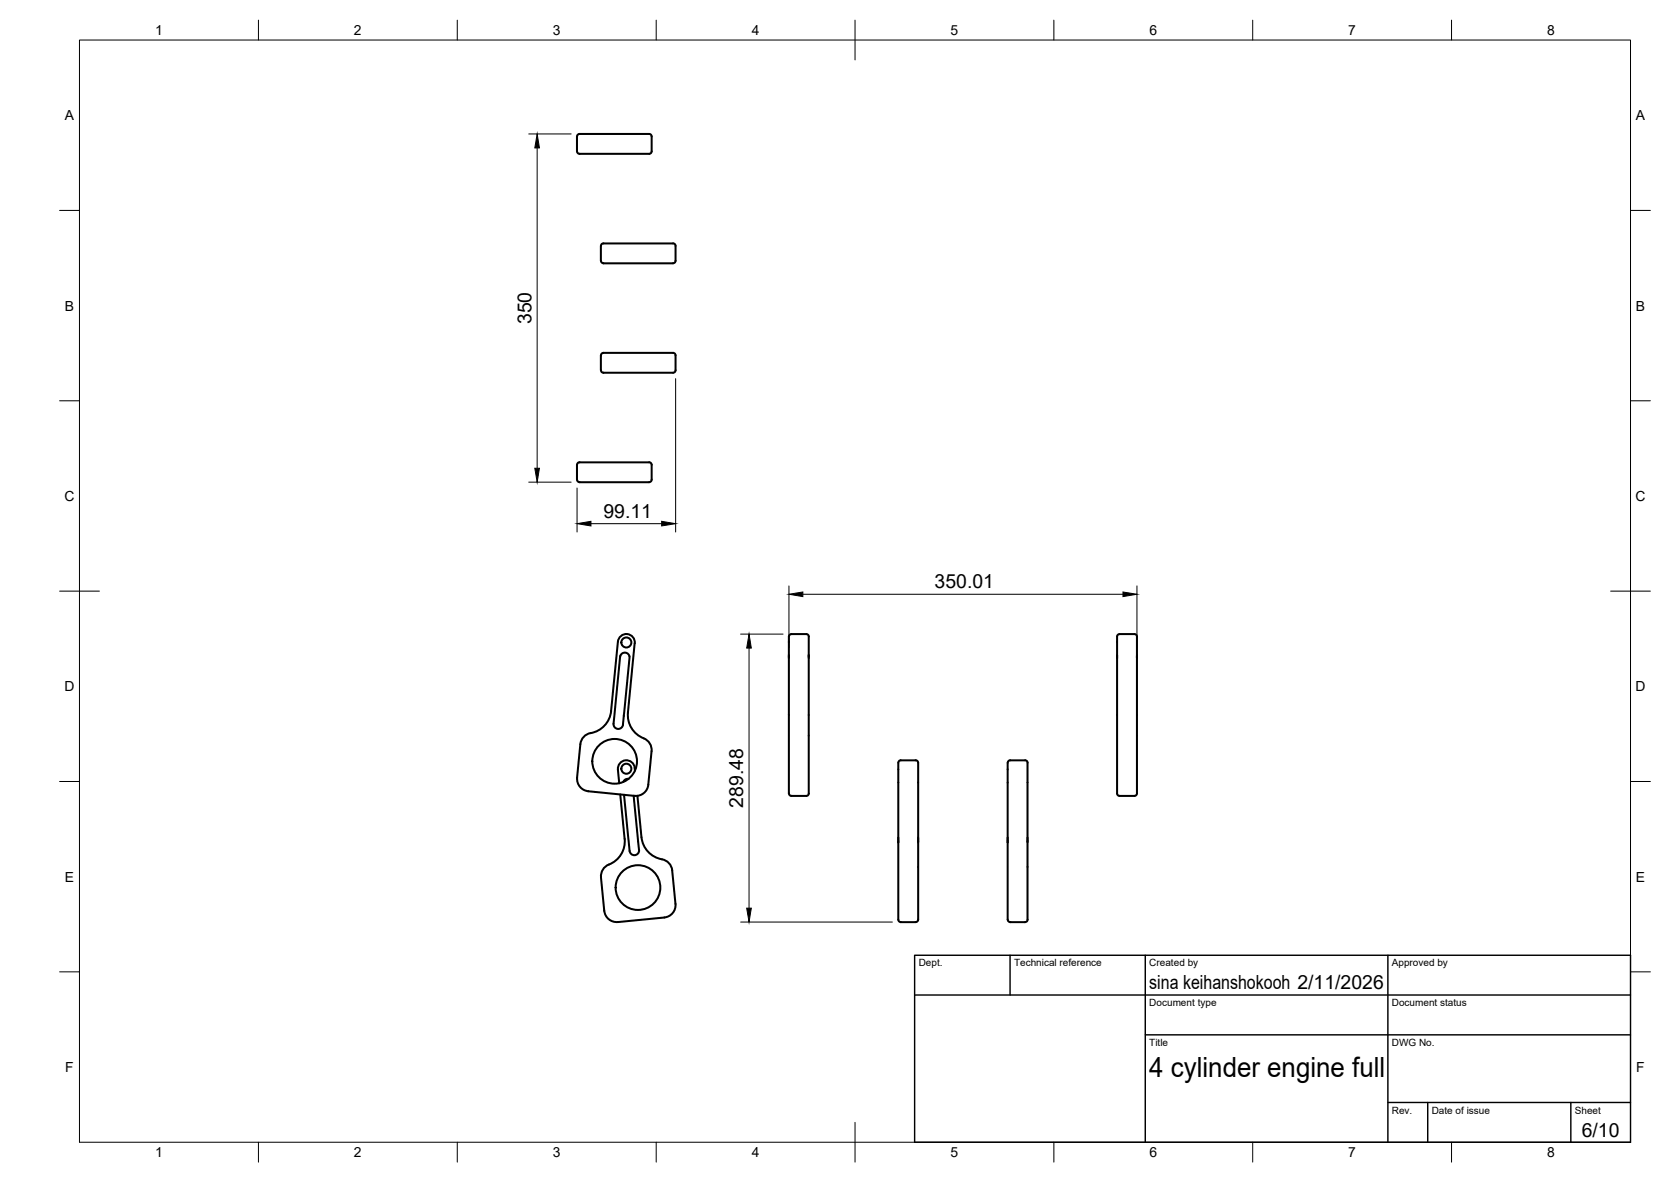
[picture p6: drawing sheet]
<svg xmlns="http://www.w3.org/2000/svg" width="420mm" height="297mm" viewBox="0 0 420 297" stroke-linecap="round" stroke-linejoin="round" font-family="sans-serif">
<!-- layer: Visible -->
<g fill="none" stroke="#000" stroke-width=".51">
<path d="M145.1 34.3v3.7a1.2 1.2 0 0 0 1.6 .7h16.5M163.2 33.7h-16.5a1.24 1.24 0 0 0-1.6 .6M163.2 33.7l.5 .1 .2 .5M163.9 34.3v3.7l-.2 .5-.5 .2M151.1 65.5v-3.7l.4-.6h16.8a1.61 1.61 0 0 1 1.5 .3l.1 4M151.1 65.5l.2 .5 .4 .2M151.7 66.2h17.5M169.9 65.5l-.2 .5-.5 .2M151.3 88.9l.4-.2h16.6a1.26 1.26 0 0 1 1.6 .6v3.7a1.23 1.23 0 0 1-1.6 .7l-16.8-.1-.4-.5v-3.8zM163.2 116.2h-16.5a1.28 1.28 0 0 0-1.6 .6v3.7a1.18 1.18 0 0 0 1.6 .7h16.5M163.2 116.2l.5 .2 .2 .4v3.8l-.2 .4-.5 .2M198.4 160v5.4"/>
<path d="M198.4 160l.2-.5 .4-.2h3.7a1.31 1.31 0 0 1 .6 1.7v3.6M155.4 161.3l-1.7 17.4a6.4 6.4 0 0 1-5.8 5.7 3.1 3.1 0 0 0-2 2.6M155.4 161.2a2.11 2.11 0 0 1 2.3-1.9 2.11 2.11 0 0 1 1.9 2.4l-1.7 17.4a6.5 6.5 0 0 0 4.5 6.7 3.1 3.1 0 0 1 1.4 3l-.8 8.4a3.1 3.1 0 0 1-3.4 2.8l-11.7-1.2a3.1 3.1 0 0 1-2.8-3.4l.8-8.4M198.4 164.6v34.8M203.3 164.6v35l-.6 .4h-3.7l-.4-.2-.2-.4M203.3 164.6v.8M280.9 164.6v34.8l.2 .4 .4 .2h3.8l.4-.2 .2-.4v-34.8M285.9 164.6v-3.9a1.1 1.1 0 0 0-.6-1.4h-3.8a1.3 1.3 0 0 0-.6 1.7v4.4M285.9 164.6v.8M154.3 181.9a1.2 1.2 0 0 0 1 1.3 1.2 1.2 0 0 0 1.3-1.1l1.7-16.8a1.18 1.18 0 0 0-1.1-1.3 1.18 1.18 0 0 0-1.3 1l-1.6 16.9M156 199.7l1.1 11.1a6.3 6.3 0 0 1-4 6.5M156.9 199.7l1.4 14.1a1.2 1.2 0 0 0 1.3 1.1 1.2 1.2 0 0 0 1.1-1.3l-1.4-13.6"/>
<path d="M158 195.7l-.6 .1-.7 .7M159.7 193.7a2.17 2.17 0 0 0-2-2.6 2.17 2.17 0 0 0-2.3 2.3l.3 3.5M160.3 200l1 10.4a6.5 6.5 0 0 0 5.7 5.7 3.1 3.1 0 0 1 2 2.6l.8 8.4a3.1 3.1 0 0 1-2.8 3.5l-11.7 1.1M226.5 191.1h3.7M226.5 191.1a1.22 1.22 0 0 0-.6 1.5v19.1M230.2 191.1a1.22 1.22 0 0 1 .7 1.5v19.1M254 191.1h3.7M254 191.1a1.2 1.2 0 0 0-.6 1.5v19.1M257.8 191.1a1.23 1.23 0 0 1 .6 1.5v19.1M153.1 217.3a3.1 3.1 0 0 0-2 3.2M225.9 211.7v18.4a1.24 1.24 0 0 0 .6 1.6M225.9 210.5v1.2"/>
<path d="M230.9 210.5v19.6a1.24 1.24 0 0 1-.7 1.6M253.4 211.7v18.4a1.22 1.22 0 0 0 .6 1.6M253.4 210.5v1.2M258.4 210.5v19.6a1.25 1.25 0 0 1-.6 1.6M151.1 220.5l.8 8.4M151.9 228.9a3.1 3.1 0 0 0 3.5 2.8M226.5 231.7h3.7M254 231.7h3.7"/>
<circle cx="157.5" cy="161.5" r="1.26"/>
<circle cx="154.5" cy="191.3" r="5.6"/>
<circle cx="157.5" cy="193.2" r="1.26"/>
<circle cx="160.4" cy="223.1" r="5.6"/>
</g>
<!-- layer: BORDER -->
<g fill="none" stroke="#000" stroke-width=".25">
<path d="M20 10.1h390v276.9h-390zM65 5.1v5M115 5.1v5M165 5.1v5M215 5.1v10M265 5.1v5M315 5.1v5M365 5.1v5M15 52.9h5M410 52.9h5M15 100.7h5M410 100.7h5"/>
<path d="M15 148.6h10M405 148.6h10M15 196.4h5M410 196.4h5M15 244.2h5M410 244.2h5M65 287v5M115 287v5M165 287v5M215 282.1v9.9M265 287v5M315 287v5"/>
<path d="M365 287v5"/>
</g>
<!-- layer: TITLEBLOCK -->
<path d="M230 240.1h180v46.9h-180zM230 250h180M254 240.1v9.9M288 240.1v46.9M349 240.1v46.9M288 260.1h122M349 277.1h61M359 277.1v9.9M395 277.1v9.9" fill="none" stroke="#000" stroke-width=".36"/>
<!-- layer: FD_Dimensions -->
<path d="M132.9 33.7h10.7M135.1 37.2v80.5M169.9 95.2v38.5M132.9 121.2h10.7M145.1 122.6v11.1M148.6 131.6h17.8M186.2 159.3h10.7M198.4 147.2v15.6M201.9 149.3h80.5M285.9 147.2v15.6M188.3 162.9v65.3M186.2 231.7h38.2" fill="none" stroke="#000" stroke-width=".25"/>
<path d="M135.1 33.7l.5 3.5h-1.1zM134.5 117.7h1.1l-.5 3.5zM145.1 131.6l3.5-.6v1.2zM166.4 131l3.5 .6-3.5 .6zM198.4 149.3l3.5-.5v1.1zM282.4 148.8l3.5 .5-3.5 .6zM188.3 159.3l.6 3.6h-1.2zM187.7 228.2h1.2l-.6 3.5z" fill="#000" stroke="#000" stroke-width=".25"/>
<text font-size="7" x="289" y="270.6">4 cylinder engine full</text>
<g font-size="4.9">
<text x="133.6" y="81.5" transform="rotate(-90 133.6 81.5)">350</text>
<text x="151.7" y="130.1">99.11</text>
<text x="235" y="147.9">350.01</text>
<text x="186.9" y="203" transform="rotate(-90 186.9 203)">289.48</text>
<text x="289" y="248.5">sina keihanshokooh 2/11/2026</text>
<text x="397.7" y="285.7">6/10</text>
</g>
<g font-size="3.5">
<text x="39" y="8.8">1</text>
<text x="89" y="8.8">2</text>
<text x="139" y="8.8">3</text>
<text x="189" y="8.8">4</text>
<text x="239" y="8.8">5</text>
<text x="289" y="8.8">6</text>
<text x="339" y="8.8">7</text>
<text x="389" y="8.8">8</text>
<text x="16.3" y="30.2">A</text>
<text x="411.3" y="30.2">A</text>
<text x="16.3" y="78">B</text>
<text x="411.3" y="78">B</text>
<text x="16.2" y="125.9">C</text>
<text x="411.2" y="125.9">C</text>
<text x="16.2" y="173.7">D</text>
<text x="411.2" y="173.7">D</text>
<text x="16.3" y="221.6">E</text>
<text x="411.3" y="221.6">E</text>
<text x="16.4" y="269.4">F</text>
<text x="411.4" y="269.4">F</text>
<text x="39" y="290.8">1</text>
<text x="89" y="290.8">2</text>
<text x="139" y="290.8">3</text>
<text x="189" y="290.8">4</text>
<text x="239" y="290.8">5</text>
<text x="289" y="290.8">6</text>
<text x="339" y="290.8">7</text>
<text x="389" y="290.8">8</text>
</g>
<g font-size="2.5">
<text x="231" y="242.9">Dept.</text>
<text x="255" y="242.9">Technical reference</text>
<text x="289" y="242.9">Created by</text>
<text x="350" y="242.9">Approved by</text>
<text x="289" y="252.8">Document type</text>
<text x="350" y="252.8">Document status</text>
<text x="289" y="262.9">Title</text>
<text x="350" y="262.9">DWG No.</text>
<text x="350" y="279.9">Rev.</text>
<text x="360" y="279.9">Date of issue</text>
<text x="396" y="279.9">Sheet</text>
</g>
</svg>
